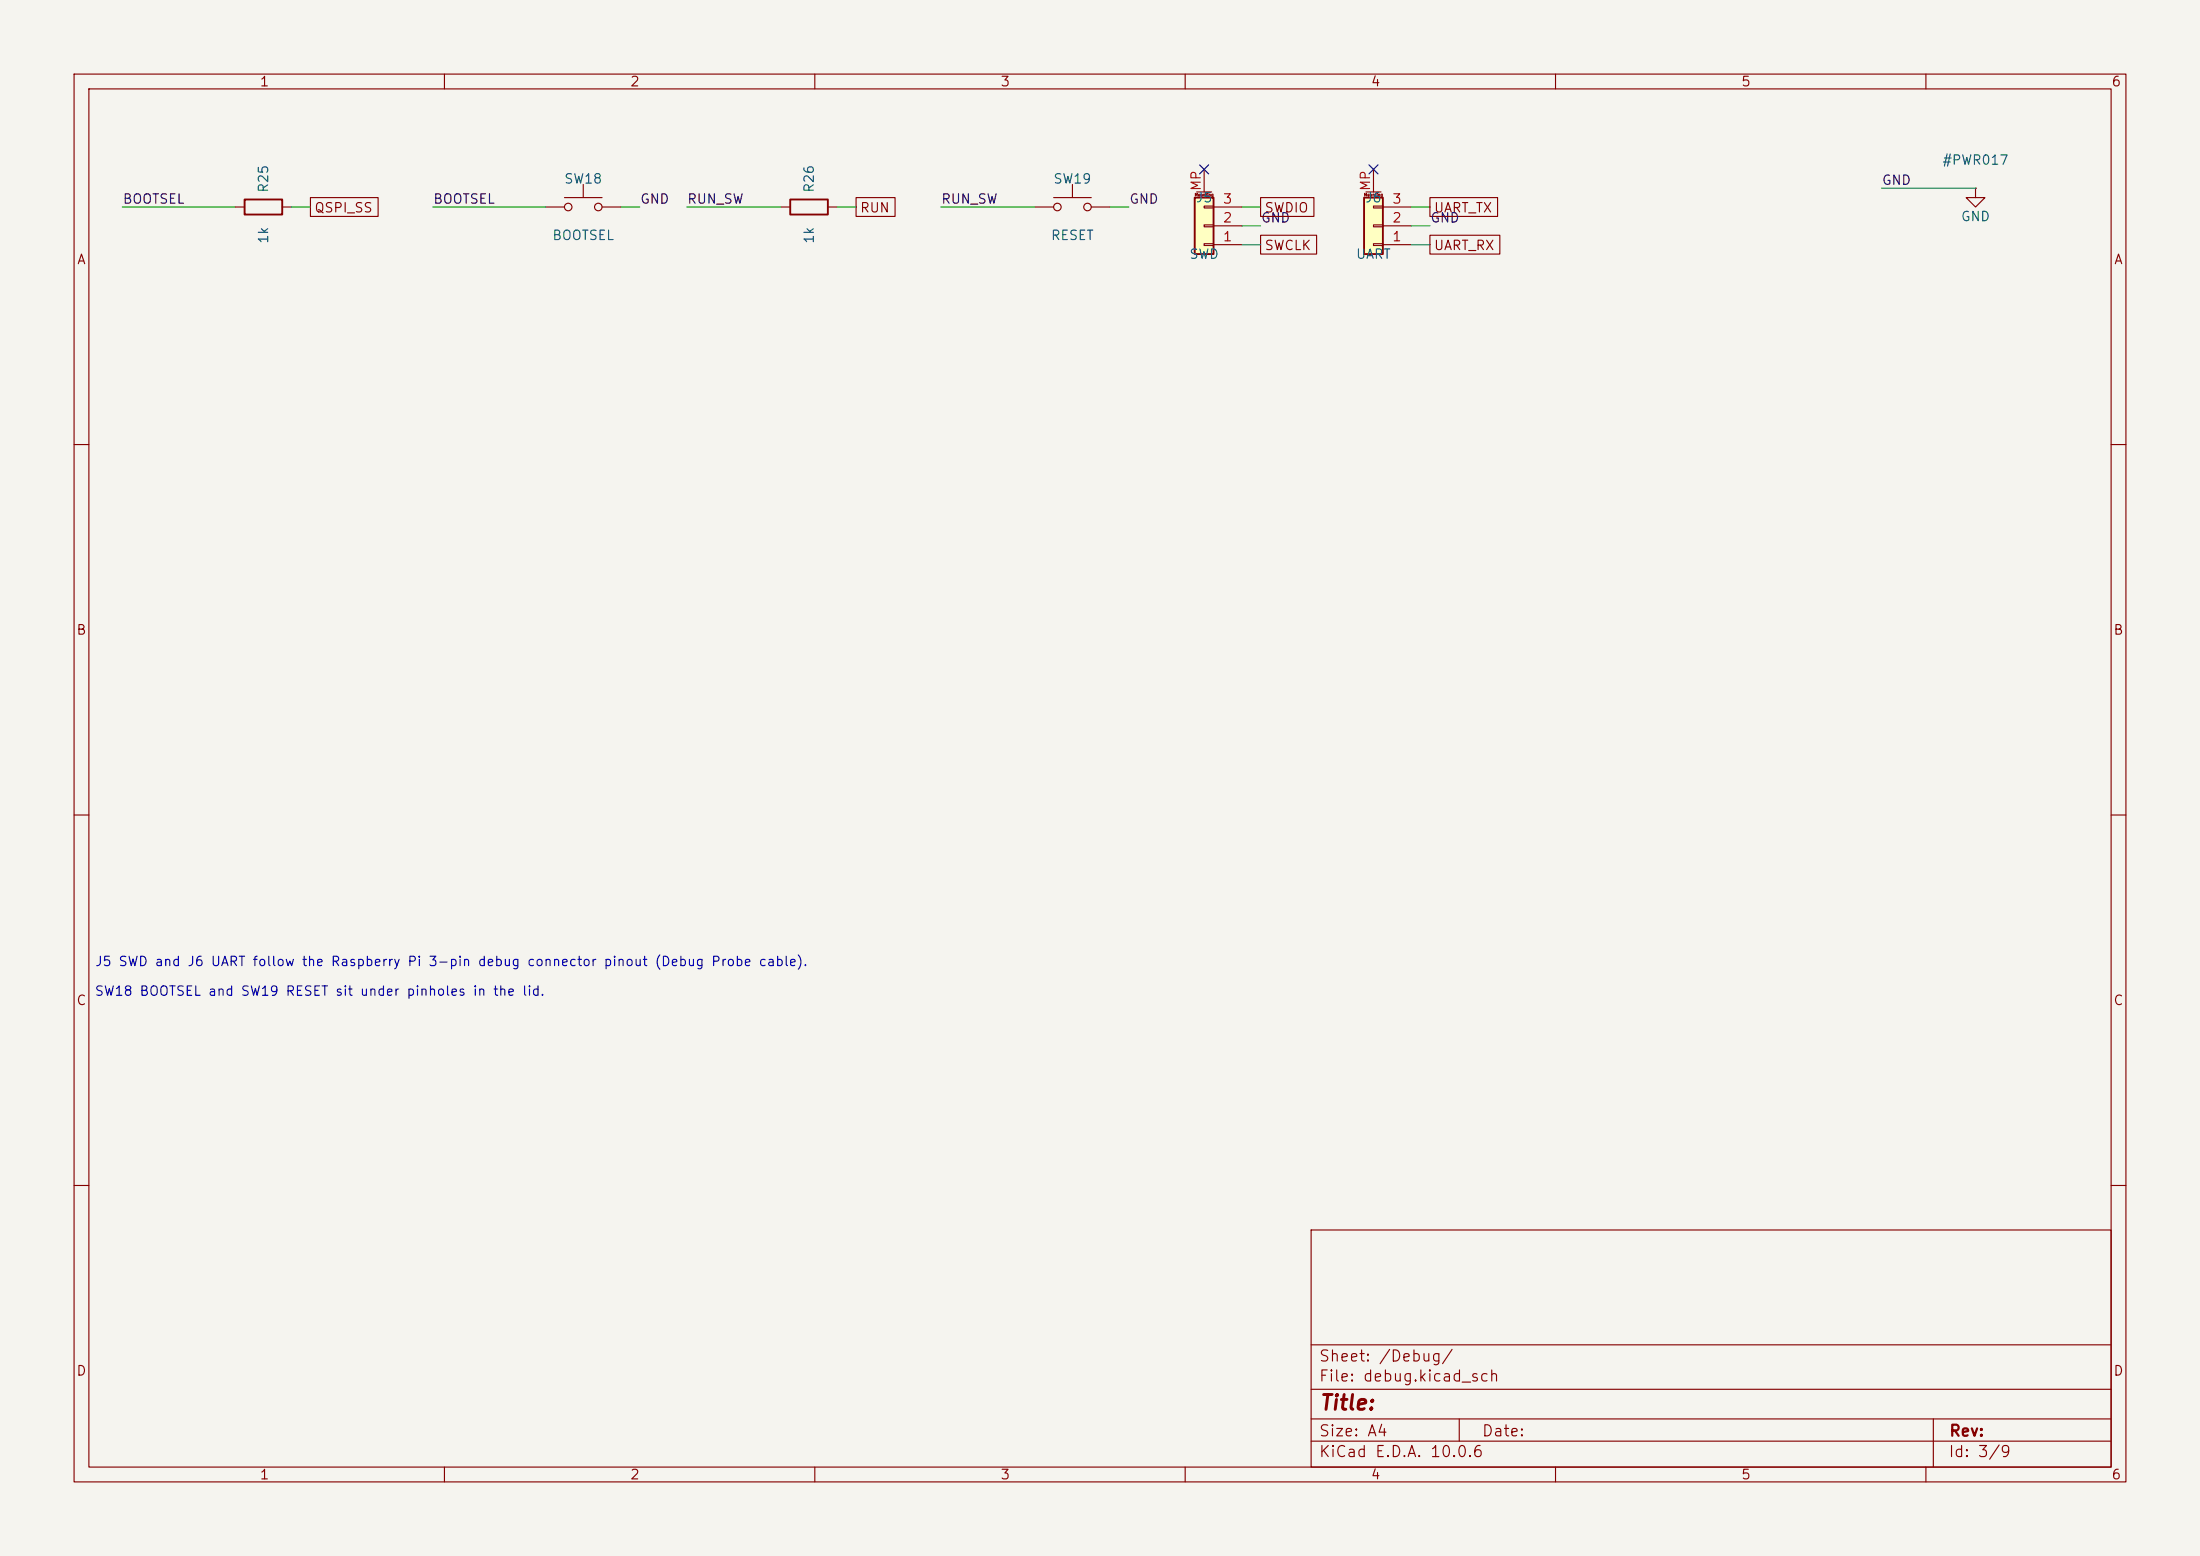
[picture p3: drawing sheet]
<svg xmlns="http://www.w3.org/2000/svg" width="297mm" height="210mm" viewBox="0 0 297 210" stroke-linecap="round" stroke-linejoin="round" font-family="sans-serif">
<path d="M0 0h297v210h-297z" fill="#f5f4ef" stroke="#f5f4ef" stroke-width=".14"/>
<g fill="none" stroke="#840000" stroke-width=".15">
<path d="M10 10h277v190h-277zM12 12h273v186h-273zM60 10v2M110 10v2M160 10v2M210 10v2M260 10v2M10 60h2M285 60h2M10 110h2M285 110h2M10 160h2"/>
<path d="M177 166h108v32h-108zM285 160h2M60 198v2M110 198v2M160 198v2M177 194.5h108M177 191.5h108M177 187.5h108M177 181.5h108M197 191.5v3M210 198v2M260 198v2"/>
<path d="M261 191.5v6.5"/>
</g>
<path d="M161.3 26.7h2.5v7.6h-2.5z" fill="#ffffc2"/>
<path d="M33 26.9h5.1v2.1h-5.1zM161.3 26.7h2.5v7.6h-2.5z" fill="none" stroke="#840000" stroke-width=".25"/>
<path d="M31.7 27.9h1.3M38.1 27.9h1.3M161.5 25.9h2.1M162.6 32.9h1.2v.2h-1.2zM162.6 30.4h1.2v.2h-1.2zM162.6 27.8h1.2v.3h-1.2zM162.6 22.9v3M163.8 33h3.8M163.8 30.5h3.8M163.8 27.9h3.8M266.7 25.4v1.3h1.3l-1.3 1.2-1.3-1.2h1.3M266.7 25.4h.1" fill="none" stroke="#840000" stroke-width=".15"/>
<path d="M184.1 26.7h2.6v7.6h-2.6z" fill="#ffffc2"/>
<path d="M106.7 26.9h5.1v2.1h-5.1zM184.1 26.7h2.6v7.6h-2.6z" fill="none" stroke="#840000" stroke-width=".25"/>
<g fill="none" stroke="#840000" stroke-width=".15">
<path d="M41.9 26.7h9.1v2.5h-9.1zM73.7 27.9h2.5M76.2 26.7h5.1M78.7 24.9v1.8M81.3 27.9h2.5M105.4 27.9h1.3M111.8 27.9h1.2M115.6 26.7h5.2v2.5h-5.2zM139.7 27.9h2.5M142.2 26.7h5.1M144.8 24.9v1.8M147.3 27.9h2.6"/>
<path d="M170.2 26.7h7.2v2.5h-7.2zM170.2 31.7h7.5v2.6h-7.5zM184.4 25.9h2M185.4 32.9h1.3v.2h-1.3zM185.4 30.4h1.3v.2h-1.3zM185.4 27.8h1.3v.3h-1.3zM185.4 22.9v3M186.7 33h3.8M186.7 30.5h3.8M186.7 27.9h3.8M193 31.7h9.5v2.6h-9.5zM193 26.7h9.2v2.5h-9.2z"/>
<circle cx="76.7" cy="27.9" r=".51"/>
<circle cx="80.8" cy="27.9" r=".51"/>
<circle cx="142.7" cy="27.9" r=".51"/>
<circle cx="146.8" cy="27.9" r=".51"/>
</g>
<g fill="none" stroke="#009600" stroke-width=".15">
<path d="M16.5 27.9h15.2M39.4 27.9h2.5M58.4 27.9h15.3M83.8 27.9h2.6M92.7 27.9h12.7M113 27.9h2.6M127 27.9h12.7M149.9 27.9h2.5M167.6 27.9h2.6M167.6 33h2.6M167.6 30.5h2.6M190.5 27.9h2.5"/>
<path d="M190.5 33h2.5M190.5 30.5h2.5M254 25.4h12.7"/>
</g>
<path d="M162 22.3l1.2 1.2M163.2 22.3l-1.2 1.2M184.8 22.3l1.2 1.2M186 22.3l-1.2 1.2" fill="none" stroke="#000084" stroke-width=".15"/>
<text font-size="2" fill="#840000" x="178" y="190.8">Title:</text>
<g font-size="1.5" fill="#840000">
<text x="178" y="184.1">Sheet: /Debug/</text>
<text x="178" y="186.8">File: debug.kicad_sch</text>
<text x="178" y="197">KiCad E.D.A. 10.0.6</text>
<text x="178" y="194.2">Size: A4</text>
<text x="200" y="194.2">Date:</text>
<text x="263" y="197">Id: 3/9</text>
<text x="263" y="194.2">Rev:</text>
</g>
<g font-size="1.3" fill="#840000">
<text x="35" y="12">1</text>
<text x="85" y="12">2</text>
<text x="135" y="12">3</text>
<text x="185" y="12">4</text>
<text x="235" y="12">5</text>
<text x="285" y="12">6</text>
<text x="42.4" y="29">QSPI_SS</text>
<text x="116" y="29">RUN</text>
<text x="170.6" y="29">SWDIO</text>
<text x="193.5" y="29">UART_TX</text>
<text x="10.3" y="36">A</text>
<text x="170.6" y="34.1">SWCLK</text>
<text x="193.5" y="34.1">UART_RX</text>
<text x="285.3" y="36">A</text>
<text x="10.2" y="86">B</text>
<text x="285.2" y="86">B</text>
<text x="10.2" y="136">C</text>
<text x="285.2" y="136">C</text>
<text x="10.2" y="186">D</text>
<text x="285.2" y="186">D</text>
<text x="35" y="200">1</text>
<text x="85" y="200">2</text>
<text x="135" y="200">3</text>
<text x="185" y="200">4</text>
<text x="235" y="200">5</text>
<text x="285" y="200">6</text>
</g>
<g font-size="1.3" fill="#006464">
<text x="262.1" y="22.6">#PWR017</text>
<text x="36.5" y="26.1" transform="rotate(-90 36.5 26.1)">R25</text>
<text x="76.1" y="25.1">SW18</text>
<text x="110.2" y="26.1" transform="rotate(-90 110.2 26.1)">R26</text>
<text x="142.1" y="25.1">SW19</text>
<text x="161.3" y="27.6">J5</text>
<text x="184.2" y="27.6">J6</text>
<text x="36.5" y="33" transform="rotate(-90 36.5 33)">1k</text>
<text x="74.5" y="32.7">BOOTSEL</text>
<text x="110.2" y="33" transform="rotate(-90 110.2 33)">1k</text>
<text x="141.8" y="32.7">RESET</text>
<text x="160.5" y="35.3">SWD</text>
<text x="183" y="35.3">UART</text>
<text x="264.6" y="30.2">GND</text>
</g>
<g font-size="1.3" fill="#0f0f0f">
<text x="16.5" y="27.8">BOOTSEL</text>
<text x="58.4" y="27.8">BOOTSEL</text>
<text x="86.3" y="27.8">GND</text>
<text x="92.7" y="27.8">RUN_SW</text>
<text x="127" y="27.8">RUN_SW</text>
<text x="152.4" y="27.8">GND</text>
<text x="254" y="25.3">GND</text>
<text x="170.2" y="30.4">GND</text>
<text x="193" y="30.4">GND</text>
</g>
<g font-size="1.3" fill="#a90000">
<text x="162.4" y="25.9" transform="rotate(-90 162.4 25.9)">MP</text>
<text x="165" y="27.8">3</text>
<text x="185.3" y="25.9" transform="rotate(-90 185.3 25.9)">MP</text>
<text x="187.9" y="27.8">3</text>
<text x="165" y="32.9">1</text>
<text x="165" y="30.3">2</text>
<text x="187.9" y="32.9">1</text>
<text x="187.9" y="30.3">2</text>
</g>
<g font-size="1.3" fill="#0000c2">
<text x="12.8" y="130.7">J5 SWD and J6 UART follow the Raspberry Pi 3-pin debug connector pinout (Debug Probe cable).</text>
<text x="12.7" y="134.7">SW18 BOOTSEL and SW19 RESET sit under pinholes in the lid.</text>
</g>
<g font-size=".4" fill="#840000">
<text x="161.2" y="26.6">Mounting</text>
<text x="184.1" y="26.6">Mounting</text>
</g>
</svg>
